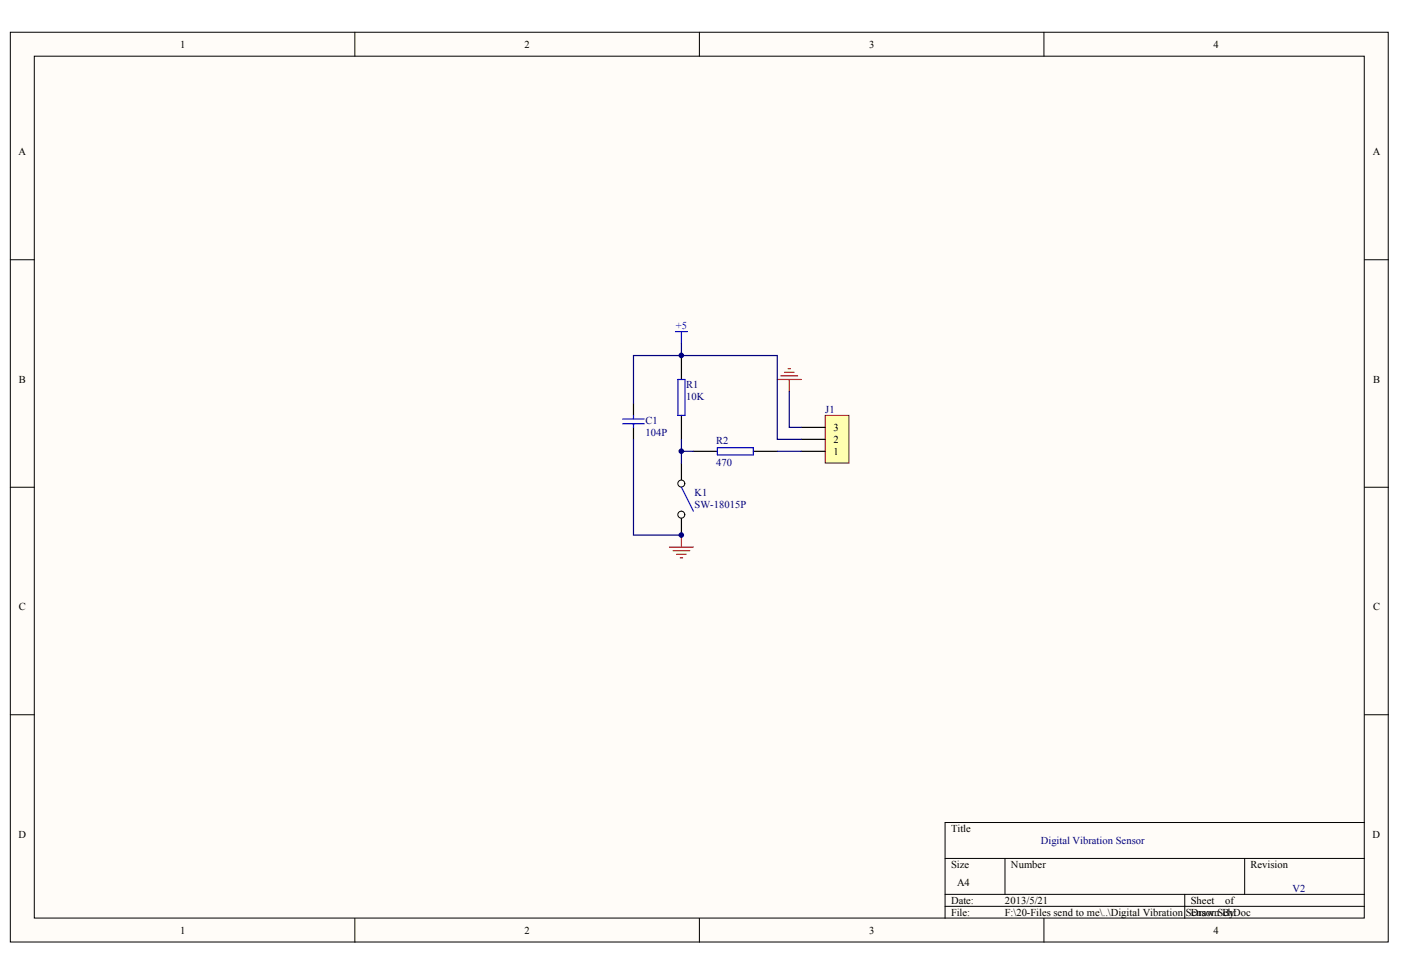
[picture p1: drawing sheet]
<svg xmlns="http://www.w3.org/2000/svg" width="287mm" height="200mm" viewBox="0 0 287 200" stroke-linecap="round" stroke-linejoin="round" font-family="sans-serif">
<g fill="#fffcf8" stroke="#000" stroke-width=".2">
<path d="M2.1 6.6h282.1v186.3h-282.1z"/>
<path d="M7 11.5h272.3v176.5h-272.3z"/>
</g>
<g fill="none" stroke="#000" stroke-width=".2">
<path d="M72.6 6.6v4.9M143.2 6.6v4.9M213.7 6.6v4.9M2.1 53.2h4.9M279.3 53.2h4.9M2.1 99.8h4.9M279.3 99.8h4.9M2.1 146.3h4.9M279.3 146.3h4.9M193.5 175.8h85.8M205.7 175.8v7.3M254.8 175.8v7.3"/>
<path d="M279.3 168.4h-85.8v19.6M72.6 188v4.9M143.2 188v4.9M193.5 183.1h85.8M193.5 185.6h85.8M213.7 188v4.9M242.5 183.1v4.9"/>
</g>
<path d="M139.5 72.8v4.9M139.5 85v5" fill="none" stroke="#000" stroke-width=".25"/>
<path d="M138.3 67.9h2.4M138.8 77.7h1.4v7.3h-1.4zM139.5 67.9v2.4" fill="none" stroke="#00f" stroke-width=".25"/>
<path d="M168.9 85h4.9v9.8h-4.9z" fill="#ffffb0" stroke="#800000" stroke-width=".2"/>
<path d="M129.7 82.6v2.4M129.7 87.5v2.5M139.5 94.9v4.9M142 92.4h4.9M154.2 92.4h4.9M164 92.4h4.9M164 90h4.9M164 87.5h4.9" fill="none" stroke="#000" stroke-width=".25"/>
<path d="M137 112h5M137.8 112.7h3.4M138.5 113.5h2M139.3 114.2h.4M139.5 109.6v2.4" fill="none" stroke="#f00" stroke-width=".25"/>
<path d="M127.5 86.8h4.4M127.5 85.8h4.4M129.7 85v.8M129.7 86.8v.7M146.9 91.7h7.3v1.4h-7.3z" fill="none" stroke="#00f" stroke-width=".25"/>
<circle cx="139.5" cy="99" r=".71" fill="#fffcf8" stroke="#000" stroke-width=".2"/>
<path d="M139.5 104.7v4.9" fill="none" stroke="#000" stroke-width=".25"/>
<circle cx="139.5" cy="105.4" r=".71" fill="#fffcf8" stroke="#000" stroke-width=".2"/>
<path d="M139.5 99.8l2.5 4.9" fill="none" stroke="#00f" stroke-width=".25"/>
<path d="M139.5 72.8h-9.8v9.8M139.5 72.8h19.6v17.2h4.9M139.5 70.3v2.5M129.7 90v19.6h9.8M139.5 90v4.9M139.5 92.4h2.5M159.1 92.4h4.9M161.6 80.1v7.4h2.4" fill="none" stroke="#000080" stroke-width=".25"/>
<path d="M159.1 77.7h4.9M159.9 77h3.4M160.6 76.2h2M161.3 75.5h.5M161.6 77.7v2.4" fill="none" stroke="#f00" stroke-width=".25"/>
<g fill="#000080" stroke="#000080" stroke-width=".2">
<circle cx="139.5" cy="109.5" r=".47"/>
<circle cx="139.5" cy="92.4" r=".47"/>
<circle cx="139.5" cy="72.8" r=".47"/>
</g>
<g font-size="2.2">
<text x="36.9" y="9.8">1</text>
<text x="107.4" y="9.8">2</text>
<text x="177.9" y="9.8">3</text>
<text x="248.5" y="9.8">4</text>
<text x="3.8" y="31.8">A</text>
<text x="281" y="31.8">A</text>
<text x="3.9" y="78.4">B</text>
<text x="281.1" y="78.4">B</text>
<text x="170.7" y="88.2">3</text>
<text x="170.7" y="93.1">1</text>
<text x="170.7" y="90.7">2</text>
<text x="3.9" y="125">C</text>
<text x="281.1" y="125">C</text>
<text x="3.8" y="171.5">D</text>
<text x="194.7" y="170.3">Title</text>
<text x="281" y="171.5">D</text>
<text x="194.7" y="177.7">Size</text>
<text x="207" y="177.7">Number</text>
<text x="256" y="177.7">Revision</text>
<text x="194.7" y="185">Date:</text>
<text x="195.9" y="181.4">A4</text>
<text x="205.7" y="185">2013/5/21</text>
<text x="243.8" y="185">Sheet</text>
<text x="250.8" y="185">of</text>
<text x="36.9" y="191.2">1</text>
<text x="107.4" y="191.2">2</text>
<text x="177.9" y="191.2">3</text>
<text x="194.7" y="187.5">File:</text>
<text x="205.7" y="187.5">F:\20-Files send to me\..\Digital Vibration</text>
<text x="242.8" y="187.5">SDrawn By:</text>
<text x="243.9" y="187.5">ensor.SchDoc</text>
<text x="248.5" y="191.2">4</text>
</g>
<text font-size="2.2" fill="#00f" x="138.3" y="67.4">+5</text>
<g font-size="2.2" fill="#000080">
<text x="140.5" y="79.4">R1</text>
<text x="140.5" y="81.9">10K</text>
<text x="132.1" y="86.8">C1</text>
<text x="132.1" y="89.2">104P</text>
<text x="168.9" y="84.6">J1</text>
<text x="146.6" y="90.9">R2</text>
<text x="146.6" y="95.4">470</text>
<text x="142.2" y="101.5">K1</text>
<text x="142.2" y="103.9">SW-18015P</text>
<text x="213.1" y="172.8">Digital Vibration Sensor</text>
<text x="264.6" y="182.6">V2</text>
</g>
</svg>
